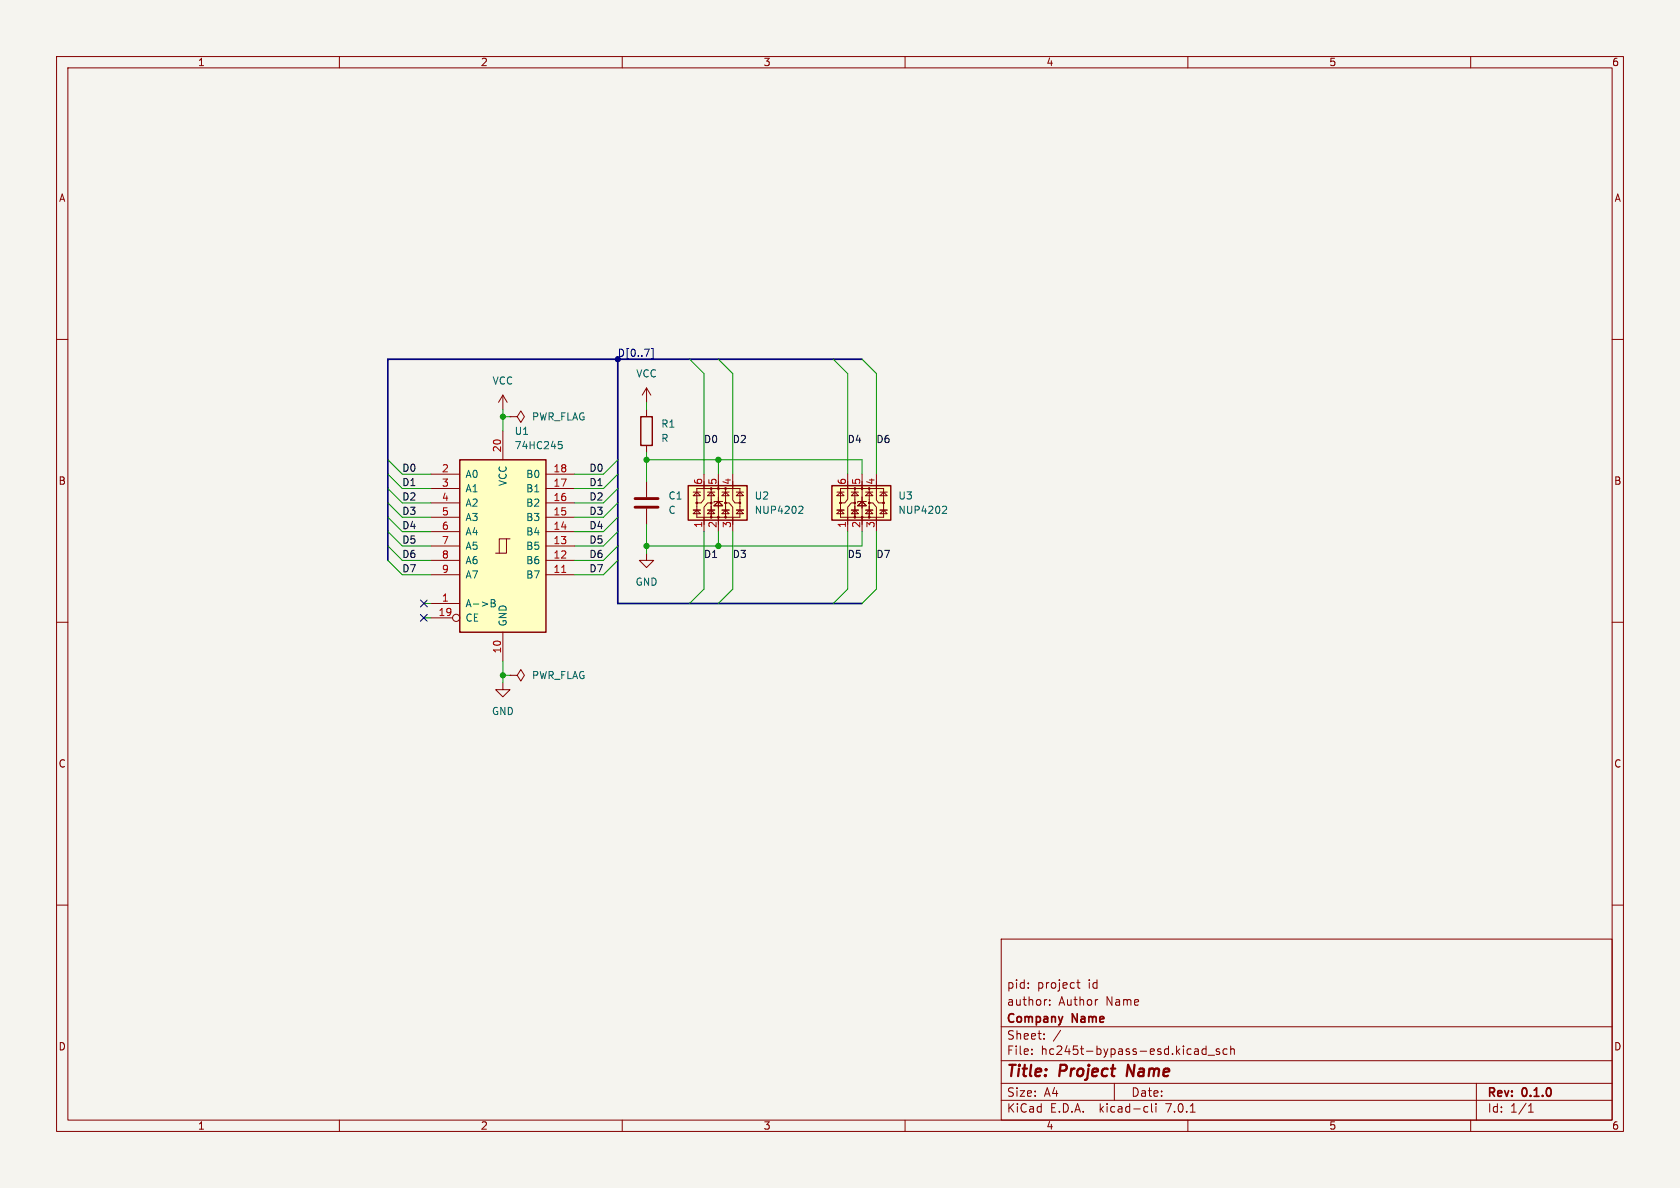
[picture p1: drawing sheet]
<svg xmlns="http://www.w3.org/2000/svg" width="297mm" height="210mm" viewBox="0 0 297 210" stroke-linecap="round" stroke-linejoin="round" font-family="sans-serif">
<path d="M0 0h297v210h-297z" fill="#f5f4ef" stroke="#f5f4ef" stroke-width=".18"/>
<g fill="none" stroke="#840000" stroke-width=".18">
<path d="M10 10h277v190h-277zM12 12h273v186h-273zM60 10v2M110 10v2M160 10v2M210 10v2M260 10v2M10 60h2M285 60h2M88.9 69.9l-.8 1.2M88.9 69.9v2.5M88.9 76.2v5.1"/>
<path d="M88.9 69.9l.8 1.2M90.2 73.7h1.2l.7-1.1 .6 1.1-.6 1-.7-1M90.2 73.7h.1M114.3 68.6l-.8 1.3M114.3 68.6v2.5M114.3 72.4v1.3M114.3 78.7v1.3M114.3 68.6l.8 1.3M76.2 91.4h5.1M76.2 86.4h5.1M76.2 99.1h5.1M76.2 96.5h5.1"/>
<path d="M76.2 94h5.1M76.2 88.9h5.1M76.2 83.8h5.1M89.5 95.3h-1.2v2.5M90.2 95.3h-.7v2.5h-1.9M96.5 91.4h5.1M96.5 86.4h5.1M96.5 99.1h5.1M96.5 96.5h5.1M96.5 94h5.1M96.5 88.9h5.1M96.5 83.8h5.1"/>
<path d="M114.3 97.8v1.3h1.3l-1.3 1.2-1.3-1.2h1.3M114.3 85.1v2.8M114.3 89.9v2.8M122.6 90.2h1.2M122.6 87h1.2M123.2 90.2l.6 .6h-1.2zM123.2 87l.6 .6h-1.2zM123.2 86.4h7.6v5h-7.6zM124.5 85.1v3.2l-.5 .6h-.9M124.5 83.8v2.6M124.5 91.4v2.6M125.1 90.2h1.3"/>
<path d="M125.1 87h1.3M125.7 88.9h-.6l-.6 .8v3M125.7 90.2l.7 .6h-1.3zM125.7 87l.7 .6h-1.3zM125.7 86.4v5M126.2 89.4l.8-.8 .8 .8zM127 83.8v10.2M127.6 90.2h1.3M127.6 87h1.3M127.8 88.6h-1.6v.3M128.1 88.9h.8l.6 .8v3M128.3 90.2l.6 .6h-1.3z"/>
<path d="M128.3 87l.6 .6h-1.3zM128.3 86.4v5M129.5 85.1v3.3l.4 .5h.9M129.5 83.8v2.6M129.5 91.4v2.6M130.2 90.2h1.2M130.2 87h1.2M130.8 90.2l.6 .6h-1.2zM130.8 87l.6 .6h-1.2zM148 90.2h1.2M148 87h1.2M148.6 90.2l.6 .6h-1.2z"/>
<path d="M148.6 87l.6 .6h-1.2zM148.6 86.4h7.6v5h-7.6zM149.9 85.1v3.2l-.5 .6h-.9M149.9 83.8v2.6M149.9 91.4v2.6M150.5 90.2h1.3M150.5 87h1.3M151.1 88.9h-.6l-.6 .8v3M151.1 90.2l.7 .6h-1.3zM151.1 87l.7 .6h-1.3zM151.1 86.4v5M152.4 88.6l.8 .8h-1.6z"/>
<path d="M152.4 83.8v10.2M153 90.2h1.3M153 87h1.3M153.2 88.6h-1.6v.3M153.5 88.9h.8l.6 .8v3M153.7 90.2l.6 .6h-1.3zM153.7 87l.6 .6h-1.3zM153.7 86.4v5M154.9 85.1v3.3l.4 .5h.9M154.9 83.8v2.6M154.9 91.4v2.6M155.6 90.2h1.2"/>
<path d="M155.6 87h1.2M156.2 90.2l.6 .6h-1.2zM156.2 87l.6 .6h-1.2zM10 110h2M76.2 106.7h5.1M76.2 101.6h5.1M76.2 109.2h3.8M88.9 111.8v5M90.2 119.4h1.2l.7-1 .6 1-.6 1-.7-1M90.2 119.4h.1M96.5 101.6h5.1M285 110h2"/>
<path d="M88.9 120.7v1.2h1.3l-1.3 1.3-1.3-1.3h1.3M10 160h2M285 160h2M177 166h108v32h-108zM184.9 176.7h.2M185.6 177.6v.1M185.6 176.8v.1M190.4 173.7h.5M190.6 173.2v1.3l.3 .2M193.9 176.7h.2M60 198v2M110 198v2"/>
<path d="M160 198v2M177 194.5h108M177 191.5h108M177 187.5h108M177 181.5h108M182.4 186.3v.1M182.4 185.5v.1M184.6 183.6v.1M184.6 182.8v.1M197 191.5v3M202.5 195.6l.4 .1M202.9 196.5l-.4 .1"/>
<path d="M203.6 195.1v1.3l.2 .2M204.4 195.1v.1M204.4 195.6v1M210 198v2M210.4 196.6h.9M213.2 184.9v1.5M213.2 185.5l-.4-.1-.3 .3v.4l.1 .2h.6M213.6 186.5h1.1M215.6 185.5l-.4-.1-.2 .2 .1 .2 .5 .2v.3h-.6M216.9 185.5l-.4-.1-.3 .3v.4l.2 .2h.5M217.6 185.5l.2-.1 .3 .1 .1 .9M217.6 184.9v1.5"/>
<path d="M260 198v2M261 191.5v6.5M270.2 196.6h.9M270.2 195.5l.4-.4v1.5"/>
<circle cx="123.2" cy="88.9" r=".13"/>
<circle cx="125.7" cy="88.9" r=".13"/>
<circle cx="125.7" cy="91.4" r=".13"/>
<circle cx="125.7" cy="86.4" r=".13"/>
<circle cx="127" cy="91.4" r=".13"/>
<circle cx="127" cy="86.4" r=".13"/>
<circle cx="128.3" cy="91.4" r=".13"/>
<circle cx="128.3" cy="88.9" r=".13"/>
<circle cx="128.3" cy="86.4" r=".13"/>
<circle cx="130.8" cy="88.9" r=".13"/>
<circle cx="148.6" cy="88.9" r=".13"/>
<circle cx="151.1" cy="91.4" r=".13"/>
<circle cx="151.1" cy="86.4" r=".13"/>
<circle cx="151.1" cy="88.9" r=".13"/>
<circle cx="152.4" cy="86.4" r=".13"/>
<circle cx="152.4" cy="91.4" r=".13"/>
<circle cx="153.7" cy="88.9" r=".13"/>
<circle cx="153.7" cy="86.4" r=".13"/>
<circle cx="153.7" cy="91.4" r=".13"/>
<circle cx="156.2" cy="88.9" r=".13"/>
<circle cx="80.6" cy="109.2" r=".63"/>
</g>
<g fill="#ffffc2" stroke="#ffffc2" stroke-width=".18">
<path d="M147.1 85.9h10.4v6h-10.4z"/>
<path d="M81.3 81.3h15.2v30.5h-15.2z"/>
<path d="M121.7 85.9h10.4v6h-10.4z"/>
</g>
<path d="M113.3 73.7h2v5h-2zM81.3 81.3h15.2v30.5h-15.2zM121.7 85.9h10.4v6h-10.4zM147.1 85.9h10.4v6h-10.4z" fill="none" stroke="#840000" stroke-width=".25"/>
<path d="M98.7 78.1h.6M98.9 78.5h.3l.2 .3-.1 .4-.4 .1M141.4 89.5h.4l.1 .4-.7 .9h.7M166.8 89.5h.4l.1 .4-.7 .9h.7M86.8 106h.5l.2 .2-.2 .4 .2 .1 .1 .3-.3 .3h-.5zM86.8 106.6h.5" fill="none" stroke="#006464" stroke-width=".18"/>
<path d="M99.3 101.2h.7" fill="none" stroke="#a90000" stroke-width=".18"/>
<path d="M112.3 89.7h4M112.3 88.1h4" fill="none" stroke="#840000" stroke-width=".51"/>
<path d="M115.1 61.6h.3v1.8h-.3M74.3 108.6l1.2 1.2M74.3 106.1l1.2 1.2M75.5 108.6l-1.2 1.2M75.5 106.1l-1.2 1.2" fill="none" stroke="#000084" stroke-width=".18"/>
<path d="M109.2 63.5v43.2h43.2M152.4 63.5h-83.8v35.6" fill="none" stroke="#000084" stroke-width=".3"/>
<g fill="none" stroke="#009600" stroke-width=".18">
<path d="M88.9 72.4v3.8M88.9 73.7h1.3M114.3 71.1v1.3M121.9 63.5l2.6 2.5v17.8M127 63.5l2.5 2.5v17.8M147.3 63.5l2.6 2.5v17.8M152.4 63.5l2.5 2.5v17.8M68.6 83.8l2.5 2.6h5.1M68.6 81.3l2.5 2.5h5.1M68.6 94l2.5 2.5h5.1M68.6 86.4l2.5 2.5h5.1M68.6 88.9l2.5 2.5h5.1"/>
<path d="M68.6 96.5l2.5 2.6h5.1M68.6 99.1l2.5 2.5h5.1M68.6 91.4l2.5 2.6h5.1M109.2 83.8l-2.5 2.6h-5.1M109.2 81.3l-2.5 2.5h-5.1M109.2 94l-2.5 2.5h-5.1M109.2 86.4l-2.5 2.5h-5.1M109.2 88.9l-2.5 2.5h-5.1M109.2 96.5l-2.5 2.6h-5.1M109.2 99.1l-2.5 2.5h-5.1M109.2 91.4l-2.5 2.6h-5.1M114.3 80v5.1"/>
<path d="M114.3 92.7v5.1M114.3 81.3h38.1v2.5M124.5 94v10.1l-2.6 2.6M127 81.3v2.5M127 94v2.5M129.5 94v10.1l-2.5 2.6M149.9 94v10.1l-2.6 2.6M152.4 94v2.5h-38.1M154.9 94v10.1l-2.5 2.6M74.9 109.2h1.3M74.9 106.7h1.3M88.9 119.4h1.3"/>
<path d="M88.9 116.8v3.9"/>
</g>
<g fill="#009600" stroke="#009600" stroke-width=".18">
<circle cx="88.9" cy="119.4" r=".46"/>
<circle cx="127" cy="96.5" r=".46"/>
<circle cx="127" cy="81.3" r=".46"/>
<circle cx="114.3" cy="96.5" r=".46"/>
<circle cx="114.3" cy="81.3" r=".46"/>
<circle cx="88.9" cy="73.7" r=".46"/>
</g>
<g font-size="2.8" fill="#840000">
<text x="178" y="190.8">Title:</text>
<text x="187.4" y="190.8">Project</text>
<text x="199.9" y="190.8">Name</text>
</g>
<g font-size="2.1" fill="#840000">
<text x="178" y="177.9">author:</text>
<text x="178" y="174.9">pid:</text>
<text x="183.4" y="174.9">project</text>
<text x="187.2" y="177.9">Author</text>
<text x="192.4" y="174.9">id</text>
<text x="195.5" y="177.9">Name</text>
<text x="178" y="183.9">Sheet:</text>
<text x="178" y="181.1">Company</text>
<text x="186.2" y="183.9">/</text>
<text x="189.7" y="181.1">Name</text>
<text x="178" y="186.6">File:</text>
<text x="184" y="186.6">hc245t-bypass-esd.kicad_sch</text>
<text x="178" y="196.8">KiCad</text>
<text x="178" y="194">Size:</text>
<text x="184.6" y="194">A4</text>
<text x="185.7" y="196.8">E.D.A.</text>
<text x="194.4" y="196.8">kicad-cli</text>
<text x="200" y="194">Date:</text>
<text x="206.2" y="196.8">7.0.1</text>
<text x="263" y="194.2">Rev:</text>
<text x="263" y="196.8">Id:</text>
<text x="267" y="196.8">1/1</text>
<text x="269.2" y="194.2">0.1.0</text>
</g>
<g font-size="1.8" fill="#840000">
<text x="35" y="11.8">1</text>
<text x="85" y="11.8">2</text>
<text x="135" y="11.8">3</text>
<text x="185" y="11.8">4</text>
<text x="235" y="11.8">5</text>
<text x="285" y="11.8">6</text>
<text x="10.4" y="35.8">A</text>
<text x="285.4" y="35.8">A</text>
<text x="10.3" y="85.8">B</text>
<text x="285.3" y="85.8">B</text>
<text x="10.3" y="135.8">C</text>
<text x="285.3" y="135.8">C</text>
<text x="10.3" y="185.8">D</text>
<text x="285.3" y="185.8">D</text>
<text x="35" y="199.8">1</text>
<text x="85" y="199.8">2</text>
<text x="135" y="199.8">3</text>
<text x="185" y="199.8">4</text>
<text x="235" y="199.8">5</text>
<text x="285" y="199.8">6</text>
</g>
<text font-size="1.8" fill="#000084" x="109.2" y="63.2">D[0..7]</text>
<g font-size="1.8" fill="#006464">
<text x="87" y="68.1">VCC</text>
<text x="112.4" y="66.9">VCC</text>
<text x="90.9" y="77">U1</text>
<text x="94" y="74.5">PWR_FLAG</text>
<text x="116.8" y="75.8">R1</text>
<text x="90.9" y="79.6">74HC245</text>
<text x="116.8" y="78.3">R</text>
<text x="82.3" y="84.6">A0</text>
<text x="82.3" y="87.2">A1</text>
<text x="82.3" y="89.7">A2</text>
<text x="89.7" y="86.1" transform="rotate(-90 89.7 86.1)">VCC</text>
<text x="92.9" y="89.7">B2</text>
<text x="92.9" y="87.2">B1</text>
<text x="92.9" y="84.6">B0</text>
<text x="118.1" y="88.5">C1</text>
<text x="133.4" y="88.5">U2</text>
<text x="158.8" y="88.5">U3</text>
<text x="82.3" y="92.3">A3</text>
<text x="82.3" y="94.8">A4</text>
<text x="92.9" y="94.8">B4</text>
<text x="92.9" y="92.3">B3</text>
<text x="118.1" y="91">C</text>
<text x="133.4" y="91">NUP4202</text>
<text x="158.8" y="91">NUP4202</text>
<text x="82.3" y="97.3">A5</text>
<text x="82.3" y="99.9">A6</text>
<text x="92.9" y="99.9">B6</text>
<text x="92.9" y="97.3">B5</text>
<text x="82.3" y="107.5">A-&gt;B</text>
<text x="82.3" y="102.4">A7</text>
<text x="92.9" y="102.4">B7</text>
<text x="112.3" y="103.7">GND</text>
<text x="82.3" y="110">CE</text>
<text x="89.7" y="110.7" transform="rotate(-90 89.7 110.7)">GND</text>
<text x="94" y="120.2">PWR_FLAG</text>
<text x="86.9" y="126.6">GND</text>
</g>
<g font-size="1.8" fill="#0f0f0f">
<text x="71.1" y="83.5">D0</text>
<text x="104.1" y="83.5">D0</text>
<text x="124.5" y="78.4">D0</text>
<text x="129.5" y="78.4">D2</text>
<text x="149.9" y="78.4">D4</text>
<text x="154.9" y="78.4">D6</text>
<text x="71.1" y="86">D1</text>
<text x="71.1" y="88.6">D2</text>
<text x="104.1" y="88.6">D2</text>
<text x="104.1" y="86">D1</text>
<text x="71.1" y="91.1">D3</text>
<text x="71.1" y="93.6">D4</text>
<text x="104.1" y="91.1">D3</text>
<text x="104.1" y="93.6">D4</text>
<text x="71.1" y="96.2">D5</text>
<text x="71.1" y="98.7">D6</text>
<text x="71.1" y="101.3">D7</text>
<text x="104.1" y="98.7">D6</text>
<text x="104.1" y="101.3">D7</text>
<text x="104.1" y="96.2">D5</text>
<text x="124.5" y="98.7">D1</text>
<text x="129.5" y="98.7">D3</text>
<text x="149.9" y="98.7">D5</text>
<text x="154.9" y="98.7">D7</text>
</g>
<g font-size="1.8" fill="#a90000">
<text x="78.1" y="83.6">2</text>
<text x="88.6" y="80" transform="rotate(-90 88.6 80)">20</text>
<text x="97.8" y="83.6">18</text>
<text x="78.1" y="86.1">3</text>
<text x="78.1" y="88.6">4</text>
<text x="97.8" y="88.6">16</text>
<text x="97.8" y="86.1">17</text>
<text x="124.2" y="85.8" transform="rotate(-90 124.2 85.8)">6</text>
<text x="126.7" y="85.8" transform="rotate(-90 126.7 85.8)">5</text>
<text x="129.3" y="85.8" transform="rotate(-90 129.3 85.8)">4</text>
<text x="149.6" y="85.8" transform="rotate(-90 149.6 85.8)">6</text>
<text x="152.1" y="85.8" transform="rotate(-90 152.1 85.8)">5</text>
<text x="154.7" y="85.8" transform="rotate(-90 154.7 85.8)">4</text>
<text x="78.1" y="91.2">5</text>
<text x="78.1" y="93.7">6</text>
<text x="97.8" y="93.7">14</text>
<text x="97.8" y="91.2">15</text>
<text x="124.2" y="93.4" transform="rotate(-90 124.2 93.4)">1</text>
<text x="126.7" y="93.4" transform="rotate(-90 126.7 93.4)">2</text>
<text x="129.3" y="93.4" transform="rotate(-90 129.3 93.4)">3</text>
<text x="149.6" y="93.4" transform="rotate(-90 149.6 93.4)">1</text>
<text x="152.1" y="93.4" transform="rotate(-90 152.1 93.4)">2</text>
<text x="154.7" y="93.4" transform="rotate(-90 154.7 93.4)">3</text>
<text x="78.1" y="96.3">7</text>
<text x="78.1" y="98.8">8</text>
<text x="78.1" y="101.3">9</text>
<text x="97.8" y="101.3">11</text>
<text x="97.8" y="98.8">12</text>
<text x="97.8" y="96.3">13</text>
<text x="78.1" y="106.4">1</text>
<text x="77.5" y="109">19</text>
<text x="88.6" y="115.6" transform="rotate(-90 88.6 115.6)">10</text>
</g>
</svg>
